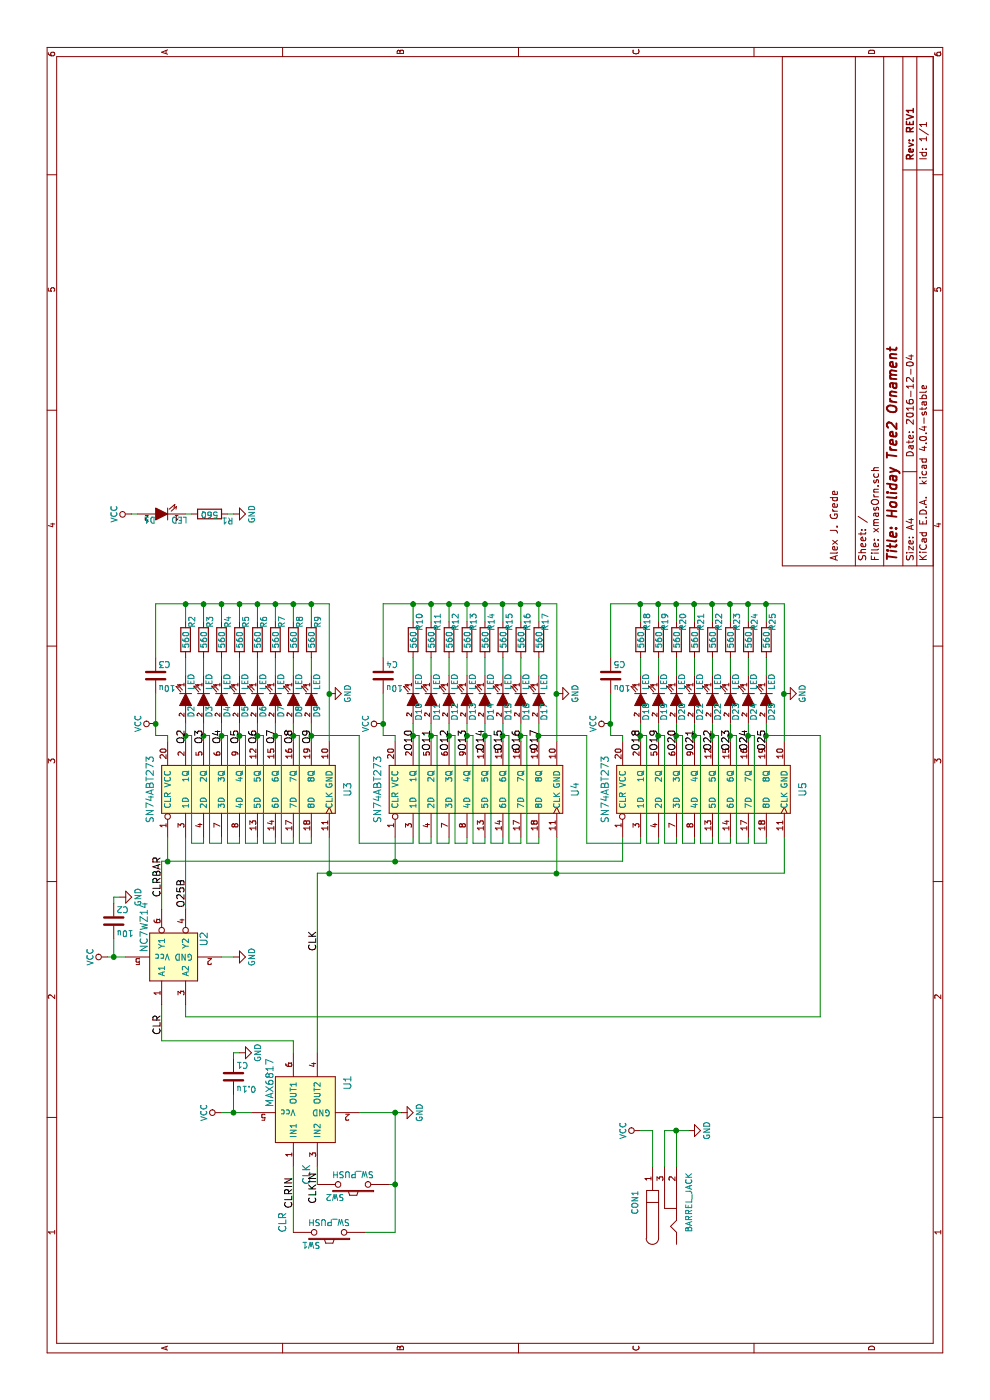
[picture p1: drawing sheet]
EESchema Schematic File Version 2
LIBS:xmasOrn-rescue
LIBS:power
LIBS:device
LIBS:transistors
LIBS:conn
LIBS:linear
LIBS:regul
LIBS:74xx
LIBS:cmos4000
LIBS:adc-dac
LIBS:memory
LIBS:xilinx
LIBS:microcontrollers
LIBS:dsp
LIBS:microchip
LIBS:analog_switches
LIBS:motorola
LIBS:texas
LIBS:intel
LIBS:audio
LIBS:interface
LIBS:digital-audio
LIBS:philips
LIBS:display
LIBS:cypress
LIBS:siliconi
LIBS:opto
LIBS:atmel
LIBS:contrib
LIBS:valves
LIBS:xmas
LIBS:barrel_jack
LIBS:xmasOrn-cache
EELAYER 25 0
EELAYER END
$Descr A4 11693 8268
encoding utf-8
Sheet 1 1
Title "Holiday Tree2 Ornament"
Date "2016-12-04"
Rev "REV1"
Comp ""
Comment1 "Alex J. Grede"
Comment2 ""
Comment3 ""
Comment4 ""
$EndDescr
$Comp
L SN74ABT273 U3
U 1 1
P 5100 2100
F 0 "U3" H 5100 1300 60  0000 C CNN
F 1 "SN74ABT273" H 5100 2950 60  0000 C CNN
F 2 "Housings_SSOP:TSSOP-20_4.4x6.5mm_Pitch0.65mm" H 5250 2350 60  0001 C CNN
F 3 "" H 5250 2350 60  0001 C CNN
	1    5100 2100
	1    0    0    -1  
$EndComp
$Comp
L LED D2
U 1 1
P 5850 1550
F 0 "D2" H 5950 1600 50  0000 C CNN
F 1 "LED" H 5700 1600 50  0000 C CNN
F 2 "LEDs:LED_0603" H 5850 1550 50  0001 C CNN
F 3 "" H 5850 1550 50  0000 C CNN
	1    5850 1550
	-1   0    0    1   
$EndComp
$Comp
L R R2
U 1 1
P 6350 1550
F 0 "R2" V 6400 1700 50  0000 C CNN
F 1 "560" V 6350 1550 50  0000 C CNN
F 2 "Resistors_SMD:R_0603" V 6280 1550 50  0001 C CNN
F 3 "" H 6350 1550 50  0000 C CNN
	1    6350 1550
	0    1    1    0   
$EndComp
$Comp
L LED D5
U 1 1
P 5850 2000
F 0 "D5" H 5950 2050 50  0000 C CNN
F 1 "LED" H 5700 2050 50  0000 C CNN
F 2 "LEDs:LED_0603" H 5850 2000 50  0001 C CNN
F 3 "" H 5850 2000 50  0000 C CNN
	1    5850 2000
	-1   0    0    1   
$EndComp
$Comp
L R R5
U 1 1
P 6350 2000
F 0 "R5" V 6400 2150 50  0000 C CNN
F 1 "560" V 6350 2000 50  0000 C CNN
F 2 "Resistors_SMD:R_0603" V 6280 2000 50  0001 C CNN
F 3 "" H 6350 2000 50  0000 C CNN
	1    6350 2000
	0    1    1    0   
$EndComp
$Comp
L LED D3
U 1 1
P 5850 1700
F 0 "D3" H 5950 1750 50  0000 C CNN
F 1 "LED" H 5700 1750 50  0000 C CNN
F 2 "LEDs:LED_0603" H 5850 1700 50  0001 C CNN
F 3 "" H 5850 1700 50  0000 C CNN
	1    5850 1700
	-1   0    0    1   
$EndComp
$Comp
L R R3
U 1 1
P 6350 1700
F 0 "R3" V 6400 1850 50  0000 C CNN
F 1 "560" V 6350 1700 50  0000 C CNN
F 2 "Resistors_SMD:R_0603" V 6280 1700 50  0001 C CNN
F 3 "" H 6350 1700 50  0000 C CNN
	1    6350 1700
	0    1    1    0   
$EndComp
$Comp
L LED D4
U 1 1
P 5850 1850
F 0 "D4" H 5950 1900 50  0000 C CNN
F 1 "LED" H 5700 1900 50  0000 C CNN
F 2 "LEDs:LED_0603" H 5850 1850 50  0001 C CNN
F 3 "" H 5850 1850 50  0000 C CNN
	1    5850 1850
	-1   0    0    1   
$EndComp
$Comp
L R R4
U 1 1
P 6350 1850
F 0 "R4" V 6400 2000 50  0000 C CNN
F 1 "560" V 6350 1850 50  0000 C CNN
F 2 "Resistors_SMD:R_0603" V 6280 1850 50  0001 C CNN
F 3 "" H 6350 1850 50  0000 C CNN
	1    6350 1850
	0    1    1    0   
$EndComp
$Comp
L LED D6
U 1 1
P 5850 2150
F 0 "D6" H 5950 2200 50  0000 C CNN
F 1 "LED" H 5700 2200 50  0000 C CNN
F 2 "LEDs:LED_0603" H 5850 2150 50  0001 C CNN
F 3 "" H 5850 2150 50  0000 C CNN
	1    5850 2150
	-1   0    0    1   
$EndComp
$Comp
L R R6
U 1 1
P 6350 2150
F 0 "R6" V 6400 2300 50  0000 C CNN
F 1 "560" V 6350 2150 50  0000 C CNN
F 2 "Resistors_SMD:R_0603" V 6280 2150 50  0001 C CNN
F 3 "" H 6350 2150 50  0000 C CNN
	1    6350 2150
	0    1    1    0   
$EndComp
$Comp
L LED D9
U 1 1
P 5850 2600
F 0 "D9" H 5950 2650 50  0000 C CNN
F 1 "LED" H 5700 2650 50  0000 C CNN
F 2 "LEDs:LED_0603" H 5850 2600 50  0001 C CNN
F 3 "" H 5850 2600 50  0000 C CNN
	1    5850 2600
	-1   0    0    1   
$EndComp
$Comp
L R R9
U 1 1
P 6350 2600
F 0 "R9" V 6400 2750 50  0000 C CNN
F 1 "560" V 6350 2600 50  0000 C CNN
F 2 "Resistors_SMD:R_0603" V 6280 2600 50  0001 C CNN
F 3 "" H 6350 2600 50  0000 C CNN
	1    6350 2600
	0    1    1    0   
$EndComp
$Comp
L LED D7
U 1 1
P 5850 2300
F 0 "D7" H 5950 2350 50  0000 C CNN
F 1 "LED" H 5700 2350 50  0000 C CNN
F 2 "LEDs:LED_0603" H 5850 2300 50  0001 C CNN
F 3 "" H 5850 2300 50  0000 C CNN
	1    5850 2300
	-1   0    0    1   
$EndComp
$Comp
L R R7
U 1 1
P 6350 2300
F 0 "R7" V 6400 2450 50  0000 C CNN
F 1 "560" V 6350 2300 50  0000 C CNN
F 2 "Resistors_SMD:R_0603" V 6280 2300 50  0001 C CNN
F 3 "" H 6350 2300 50  0000 C CNN
	1    6350 2300
	0    1    1    0   
$EndComp
$Comp
L LED D8
U 1 1
P 5850 2450
F 0 "D8" H 5950 2500 50  0000 C CNN
F 1 "LED" H 5700 2500 50  0000 C CNN
F 2 "LEDs:LED_0603" H 5850 2450 50  0001 C CNN
F 3 "" H 5850 2450 50  0000 C CNN
	1    5850 2450
	-1   0    0    1   
$EndComp
$Comp
L R R8
U 1 1
P 6350 2450
F 0 "R8" V 6400 2600 50  0000 C CNN
F 1 "560" V 6350 2450 50  0000 C CNN
F 2 "Resistors_SMD:R_0603" V 6280 2450 50  0001 C CNN
F 3 "" H 6350 2450 50  0000 C CNN
	1    6350 2450
	0    1    1    0   
$EndComp
$Comp
L C C3
U 1 1
P 6050 1300
F 0 "C3" H 6075 1400 50  0000 L CNN
F 1 "10u" H 6075 1200 50  0000 L CNN
F 2 "Capacitors_SMD:C_0603" H 6088 1150 50  0001 C CNN
F 3 "" H 6050 1300 50  0000 C CNN
	1    6050 1300
	0    1    1    0   
$EndComp
$Comp
L VCC #PWR01
U 1 1
P 5650 1300
F 0 "#PWR01" H 5650 1150 50  0001 C CNN
F 1 "VCC" H 5650 1450 50  0000 C CNN
F 2 "" H 5650 1300 50  0000 C CNN
F 3 "" H 5650 1300 50  0000 C CNN
	1    5650 1300
	1    0    0    -1  
$EndComp
$Comp
L GND #PWR02
U 1 1
P 5900 2750
F 0 "#PWR02" H 5900 2500 50  0001 C CNN
F 1 "GND" H 5900 2600 50  0000 C CNN
F 2 "" H 5900 2750 50  0000 C CNN
F 3 "" H 5900 2750 50  0000 C CNN
	1    5900 2750
	1    0    0    -1  
$EndComp
$Comp
L SN74ABT273 U5
U 1 1
P 5100 5900
F 0 "U5" H 5100 5100 60  0000 C CNN
F 1 "SN74ABT273" H 5100 6750 60  0000 C CNN
F 2 "Housings_SSOP:TSSOP-20_4.4x6.5mm_Pitch0.65mm" H 5250 6150 60  0001 C CNN
F 3 "" H 5250 6150 60  0001 C CNN
	1    5100 5900
	1    0    0    -1  
$EndComp
$Comp
L LED D18
U 1 1
P 5850 5350
F 0 "D18" H 5950 5400 50  0000 C CNN
F 1 "LED" H 5700 5400 50  0000 C CNN
F 2 "LEDs:LED_0603" H 5850 5350 50  0001 C CNN
F 3 "" H 5850 5350 50  0000 C CNN
	1    5850 5350
	-1   0    0    1   
$EndComp
$Comp
L R R18
U 1 1
P 6350 5350
F 0 "R18" V 6400 5500 50  0000 C CNN
F 1 "560" V 6350 5350 50  0000 C CNN
F 2 "Resistors_SMD:R_0603" V 6280 5350 50  0001 C CNN
F 3 "" H 6350 5350 50  0000 C CNN
	1    6350 5350
	0    1    1    0   
$EndComp
$Comp
L LED D21
U 1 1
P 5850 5800
F 0 "D21" H 5950 5850 50  0000 C CNN
F 1 "LED" H 5700 5850 50  0000 C CNN
F 2 "LEDs:LED_0603" H 5850 5800 50  0001 C CNN
F 3 "" H 5850 5800 50  0000 C CNN
	1    5850 5800
	-1   0    0    1   
$EndComp
$Comp
L R R21
U 1 1
P 6350 5800
F 0 "R21" V 6400 5950 50  0000 C CNN
F 1 "560" V 6350 5800 50  0000 C CNN
F 2 "Resistors_SMD:R_0603" V 6280 5800 50  0001 C CNN
F 3 "" H 6350 5800 50  0000 C CNN
	1    6350 5800
	0    1    1    0   
$EndComp
$Comp
L LED D19
U 1 1
P 5850 5500
F 0 "D19" H 5950 5550 50  0000 C CNN
F 1 "LED" H 5700 5550 50  0000 C CNN
F 2 "LEDs:LED_0603" H 5850 5500 50  0001 C CNN
F 3 "" H 5850 5500 50  0000 C CNN
	1    5850 5500
	-1   0    0    1   
$EndComp
$Comp
L R R19
U 1 1
P 6350 5500
F 0 "R19" V 6400 5650 50  0000 C CNN
F 1 "560" V 6350 5500 50  0000 C CNN
F 2 "Resistors_SMD:R_0603" V 6280 5500 50  0001 C CNN
F 3 "" H 6350 5500 50  0000 C CNN
	1    6350 5500
	0    1    1    0   
$EndComp
$Comp
L LED D20
U 1 1
P 5850 5650
F 0 "D20" H 5950 5700 50  0000 C CNN
F 1 "LED" H 5700 5700 50  0000 C CNN
F 2 "LEDs:LED_0603" H 5850 5650 50  0001 C CNN
F 3 "" H 5850 5650 50  0000 C CNN
	1    5850 5650
	-1   0    0    1   
$EndComp
$Comp
L R R20
U 1 1
P 6350 5650
F 0 "R20" V 6400 5800 50  0000 C CNN
F 1 "560" V 6350 5650 50  0000 C CNN
F 2 "Resistors_SMD:R_0603" V 6280 5650 50  0001 C CNN
F 3 "" H 6350 5650 50  0000 C CNN
	1    6350 5650
	0    1    1    0   
$EndComp
$Comp
L LED D22
U 1 1
P 5850 5950
F 0 "D22" H 5950 6000 50  0000 C CNN
F 1 "LED" H 5700 6000 50  0000 C CNN
F 2 "LEDs:LED_0603" H 5850 5950 50  0001 C CNN
F 3 "" H 5850 5950 50  0000 C CNN
	1    5850 5950
	-1   0    0    1   
$EndComp
$Comp
L R R22
U 1 1
P 6350 5950
F 0 "R22" V 6400 6100 50  0000 C CNN
F 1 "560" V 6350 5950 50  0000 C CNN
F 2 "Resistors_SMD:R_0603" V 6280 5950 50  0001 C CNN
F 3 "" H 6350 5950 50  0000 C CNN
	1    6350 5950
	0    1    1    0   
$EndComp
$Comp
L LED D25
U 1 1
P 5850 6400
F 0 "D25" H 5950 6450 50  0000 C CNN
F 1 "LED" H 5700 6450 50  0000 C CNN
F 2 "LEDs:LED_0603" H 5850 6400 50  0001 C CNN
F 3 "" H 5850 6400 50  0000 C CNN
	1    5850 6400
	-1   0    0    1   
$EndComp
$Comp
L R R25
U 1 1
P 6350 6400
F 0 "R25" V 6400 6550 50  0000 C CNN
F 1 "560" V 6350 6400 50  0000 C CNN
F 2 "Resistors_SMD:R_0603" V 6280 6400 50  0001 C CNN
F 3 "" H 6350 6400 50  0000 C CNN
	1    6350 6400
	0    1    1    0   
$EndComp
$Comp
L LED D23
U 1 1
P 5850 6100
F 0 "D23" H 5950 6150 50  0000 C CNN
F 1 "LED" H 5700 6150 50  0000 C CNN
F 2 "LEDs:LED_0603" H 5850 6100 50  0001 C CNN
F 3 "" H 5850 6100 50  0000 C CNN
	1    5850 6100
	-1   0    0    1   
$EndComp
$Comp
L R R23
U 1 1
P 6350 6100
F 0 "R23" V 6400 6250 50  0000 C CNN
F 1 "560" V 6350 6100 50  0000 C CNN
F 2 "Resistors_SMD:R_0603" V 6280 6100 50  0001 C CNN
F 3 "" H 6350 6100 50  0000 C CNN
	1    6350 6100
	0    1    1    0   
$EndComp
$Comp
L LED D24
U 1 1
P 5850 6250
F 0 "D24" H 5950 6300 50  0000 C CNN
F 1 "LED" H 5700 6300 50  0000 C CNN
F 2 "LEDs:LED_0603" H 5850 6250 50  0001 C CNN
F 3 "" H 5850 6250 50  0000 C CNN
	1    5850 6250
	-1   0    0    1   
$EndComp
$Comp
L R R24
U 1 1
P 6350 6250
F 0 "R24" V 6400 6400 50  0000 C CNN
F 1 "560" V 6350 6250 50  0000 C CNN
F 2 "Resistors_SMD:R_0603" V 6280 6250 50  0001 C CNN
F 3 "" H 6350 6250 50  0000 C CNN
	1    6350 6250
	0    1    1    0   
$EndComp
$Comp
L C C5
U 1 1
P 6050 5100
F 0 "C5" H 6075 5200 50  0000 L CNN
F 1 "10u" H 6075 5000 50  0000 L CNN
F 2 "Capacitors_SMD:C_0603" H 6088 4950 50  0001 C CNN
F 3 "" H 6050 5100 50  0000 C CNN
	1    6050 5100
	0    1    1    0   
$EndComp
$Comp
L VCC #PWR03
U 1 1
P 5650 5100
F 0 "#PWR03" H 5650 4950 50  0001 C CNN
F 1 "VCC" H 5650 5250 50  0000 C CNN
F 2 "" H 5650 5100 50  0000 C CNN
F 3 "" H 5650 5100 50  0000 C CNN
	1    5650 5100
	1    0    0    -1  
$EndComp
$Comp
L GND #PWR04
U 1 1
P 5900 6550
F 0 "#PWR04" H 5900 6300 50  0001 C CNN
F 1 "GND" H 5900 6400 50  0000 C CNN
F 2 "" H 5900 6550 50  0000 C CNN
F 3 "" H 5900 6550 50  0000 C CNN
	1    5900 6550
	1    0    0    -1  
$EndComp
$Comp
L SN74ABT273 U4
U 1 1
P 5100 4000
F 0 "U4" H 5100 3200 60  0000 C CNN
F 1 "SN74ABT273" H 5100 4850 60  0000 C CNN
F 2 "Housings_SSOP:TSSOP-20_4.4x6.5mm_Pitch0.65mm" H 5250 4250 60  0001 C CNN
F 3 "" H 5250 4250 60  0001 C CNN
	1    5100 4000
	1    0    0    -1  
$EndComp
$Comp
L LED D10
U 1 1
P 5850 3450
F 0 "D10" H 5950 3500 50  0000 C CNN
F 1 "LED" H 5700 3500 50  0000 C CNN
F 2 "LEDs:LED_0603" H 5850 3450 50  0001 C CNN
F 3 "" H 5850 3450 50  0000 C CNN
	1    5850 3450
	-1   0    0    1   
$EndComp
$Comp
L R R10
U 1 1
P 6350 3450
F 0 "R10" V 6400 3600 50  0000 C CNN
F 1 "560" V 6350 3450 50  0000 C CNN
F 2 "Resistors_SMD:R_0603" V 6280 3450 50  0001 C CNN
F 3 "" H 6350 3450 50  0000 C CNN
	1    6350 3450
	0    1    1    0   
$EndComp
$Comp
L LED D13
U 1 1
P 5850 3900
F 0 "D13" H 5950 3950 50  0000 C CNN
F 1 "LED" H 5700 3950 50  0000 C CNN
F 2 "LEDs:LED_0603" H 5850 3900 50  0001 C CNN
F 3 "" H 5850 3900 50  0000 C CNN
	1    5850 3900
	-1   0    0    1   
$EndComp
$Comp
L R R13
U 1 1
P 6350 3900
F 0 "R13" V 6400 4050 50  0000 C CNN
F 1 "560" V 6350 3900 50  0000 C CNN
F 2 "Resistors_SMD:R_0603" V 6280 3900 50  0001 C CNN
F 3 "" H 6350 3900 50  0000 C CNN
	1    6350 3900
	0    1    1    0   
$EndComp
$Comp
L LED D11
U 1 1
P 5850 3600
F 0 "D11" H 5950 3650 50  0000 C CNN
F 1 "LED" H 5700 3650 50  0000 C CNN
F 2 "LEDs:LED_0603" H 5850 3600 50  0001 C CNN
F 3 "" H 5850 3600 50  0000 C CNN
	1    5850 3600
	-1   0    0    1   
$EndComp
$Comp
L R R11
U 1 1
P 6350 3600
F 0 "R11" V 6400 3750 50  0000 C CNN
F 1 "560" V 6350 3600 50  0000 C CNN
F 2 "Resistors_SMD:R_0603" V 6280 3600 50  0001 C CNN
F 3 "" H 6350 3600 50  0000 C CNN
	1    6350 3600
	0    1    1    0   
$EndComp
$Comp
L LED D12
U 1 1
P 5850 3750
F 0 "D12" H 5950 3800 50  0000 C CNN
F 1 "LED" H 5700 3800 50  0000 C CNN
F 2 "LEDs:LED_0603" H 5850 3750 50  0001 C CNN
F 3 "" H 5850 3750 50  0000 C CNN
	1    5850 3750
	-1   0    0    1   
$EndComp
$Comp
L R R12
U 1 1
P 6350 3750
F 0 "R12" V 6400 3900 50  0000 C CNN
F 1 "560" V 6350 3750 50  0000 C CNN
F 2 "Resistors_SMD:R_0603" V 6280 3750 50  0001 C CNN
F 3 "" H 6350 3750 50  0000 C CNN
	1    6350 3750
	0    1    1    0   
$EndComp
$Comp
L LED D14
U 1 1
P 5850 4050
F 0 "D14" H 5950 4100 50  0000 C CNN
F 1 "LED" H 5700 4100 50  0000 C CNN
F 2 "LEDs:LED_0603" H 5850 4050 50  0001 C CNN
F 3 "" H 5850 4050 50  0000 C CNN
	1    5850 4050
	-1   0    0    1   
$EndComp
$Comp
L R R14
U 1 1
P 6350 4050
F 0 "R14" V 6400 4200 50  0000 C CNN
F 1 "560" V 6350 4050 50  0000 C CNN
F 2 "Resistors_SMD:R_0603" V 6280 4050 50  0001 C CNN
F 3 "" H 6350 4050 50  0000 C CNN
	1    6350 4050
	0    1    1    0   
$EndComp
$Comp
L LED D17
U 1 1
P 5850 4500
F 0 "D17" H 5950 4550 50  0000 C CNN
F 1 "LED" H 5700 4550 50  0000 C CNN
F 2 "LEDs:LED_0603" H 5850 4500 50  0001 C CNN
F 3 "" H 5850 4500 50  0000 C CNN
	1    5850 4500
	-1   0    0    1   
$EndComp
$Comp
L R R17
U 1 1
P 6350 4500
F 0 "R17" V 6400 4650 50  0000 C CNN
F 1 "560" V 6350 4500 50  0000 C CNN
F 2 "Resistors_SMD:R_0603" V 6280 4500 50  0001 C CNN
F 3 "" H 6350 4500 50  0000 C CNN
	1    6350 4500
	0    1    1    0   
$EndComp
$Comp
L LED D15
U 1 1
P 5850 4200
F 0 "D15" H 5950 4250 50  0000 C CNN
F 1 "LED" H 5700 4250 50  0000 C CNN
F 2 "LEDs:LED_0603" H 5850 4200 50  0001 C CNN
F 3 "" H 5850 4200 50  0000 C CNN
	1    5850 4200
	-1   0    0    1   
$EndComp
$Comp
L R R15
U 1 1
P 6350 4200
F 0 "R15" V 6400 4350 50  0000 C CNN
F 1 "560" V 6350 4200 50  0000 C CNN
F 2 "Resistors_SMD:R_0603" V 6280 4200 50  0001 C CNN
F 3 "" H 6350 4200 50  0000 C CNN
	1    6350 4200
	0    1    1    0   
$EndComp
$Comp
L LED D16
U 1 1
P 5850 4350
F 0 "D16" H 5950 4400 50  0000 C CNN
F 1 "LED" H 5700 4400 50  0000 C CNN
F 2 "LEDs:LED_0603" H 5850 4350 50  0001 C CNN
F 3 "" H 5850 4350 50  0000 C CNN
	1    5850 4350
	-1   0    0    1   
$EndComp
$Comp
L R R16
U 1 1
P 6350 4350
F 0 "R16" V 6400 4500 50  0000 C CNN
F 1 "560" V 6350 4350 50  0000 C CNN
F 2 "Resistors_SMD:R_0603" V 6280 4350 50  0001 C CNN
F 3 "" H 6350 4350 50  0000 C CNN
	1    6350 4350
	0    1    1    0   
$EndComp
$Comp
L C C4
U 1 1
P 6050 3200
F 0 "C4" H 6075 3300 50  0000 L CNN
F 1 "10u" H 6075 3100 50  0000 L CNN
F 2 "Capacitors_SMD:C_0603" H 6088 3050 50  0001 C CNN
F 3 "" H 6050 3200 50  0000 C CNN
	1    6050 3200
	0    1    1    0   
$EndComp
$Comp
L VCC #PWR05
U 1 1
P 5650 3200
F 0 "#PWR05" H 5650 3050 50  0001 C CNN
F 1 "VCC" H 5650 3350 50  0000 C CNN
F 2 "" H 5650 3200 50  0000 C CNN
F 3 "" H 5650 3200 50  0000 C CNN
	1    5650 3200
	1    0    0    -1  
$EndComp
$Comp
L GND #PWR06
U 1 1
P 5900 4650
F 0 "#PWR06" H 5900 4400 50  0001 C CNN
F 1 "GND" H 5900 4500 50  0000 C CNN
F 2 "" H 5900 4650 50  0000 C CNN
F 3 "" H 5900 4650 50  0000 C CNN
	1    5900 4650
	1    0    0    -1  
$EndComp
$Comp
L C C1
U 1 1
P 2700 1950
F 0 "C1" H 2725 2050 50  0000 L CNN
F 1 "0.1u" H 2725 1850 50  0000 L CNN
F 2 "Capacitors_SMD:C_0603" H 2738 1800 50  0001 C CNN
F 3 "" H 2700 1950 50  0000 C CNN
F 4 "20%" H 2700 1950 60  0001 C CNN "Tolerance"
F 5 "15V" H 2700 1950 60  0001 C CNN "Voltage"
	1    2700 1950
	0    1    1    0   
$EndComp
$Comp
L VCC #PWR07
U 1 1
P 2400 1850
F 0 "#PWR07" H 2400 1700 50  0001 C CNN
F 1 "VCC" H 2400 2000 50  0000 C CNN
F 2 "" H 2400 1850 50  0000 C CNN
F 3 "" H 2400 1850 50  0000 C CNN
	1    2400 1850
	1    0    0    -1  
$EndComp
$Comp
L GND #PWR08
U 1 1
P 2400 3350
F 0 "#PWR08" H 2400 3100 50  0001 C CNN
F 1 "GND" H 2400 3200 50  0000 C CNN
F 2 "" H 2400 3350 50  0000 C CNN
F 3 "" H 2400 3350 50  0000 C CNN
	1    2400 3350
	1    0    0    -1  
$EndComp
$Comp
L GND #PWR09
U 1 1
P 2900 2000
F 0 "#PWR09" H 2900 1750 50  0001 C CNN
F 1 "GND" H 2900 1850 50  0000 C CNN
F 2 "" H 2900 2000 50  0000 C CNN
F 3 "" H 2900 2000 50  0000 C CNN
	1    2900 2000
	1    0    0    -1  
$EndComp
$Comp
L SW_PUSH SW1
U 1 1
P 1400 2750
F 0 "SW1" H 1550 2860 50  0000 C CNN
F 1 "SW_PUSH" H 1400 2670 50  0000 C CNN
F 2 "xmasOrn:ADTSM6" H 1400 2750 50  0001 C CNN
F 3 "" H 1400 2750 50  0000 C CNN
	1    1400 2750
	0    -1   -1   0   
$EndComp
$Comp
L SW_PUSH SW2
U 1 1
P 1800 2950
F 0 "SW2" H 1950 3060 50  0000 C CNN
F 1 "SW_PUSH" H 1800 2870 50  0000 C CNN
F 2 "xmasOrn:ADTSM6" H 1800 2950 50  0001 C CNN
F 3 "" H 1800 2950 50  0000 C CNN
	1    1800 2950
	0    -1   -1   0   
$EndComp
$Comp
L MAX6817 U1
U 1 1
P 2400 2600
F 0 "U1" H 2650 2300 60  0000 C CNN
F 1 "MAX6817" H 2650 2950 60  0000 C CNN
F 2 "TO_SOT_Packages_SMD:SOT-23-6" H 2400 2600 60  0001 C CNN
F 3 "" H 2400 2600 60  0001 C CNN
	1    2400 2600
	1    0    0    -1  
$EndComp
$Comp
L NC7WZ14 U2
U 1 1
P 3750 1800
F 0 "U2" H 3850 1900 60  0000 C CNN
F 1 "NC7WZ14" H 3950 2400 60  0000 C CNN
F 2 "TO_SOT_Packages_SMD:SC-70-6" H 3750 1800 60  0001 C CNN
F 3 "" H 3750 1800 60  0001 C CNN
	1    3750 1800
	1    0    0    -1  
$EndComp
$Comp
L C C2
U 1 1
P 4000 950
F 0 "C2" H 4025 1050 50  0000 L CNN
F 1 "10u" H 4025 850 50  0000 L CNN
F 2 "Capacitors_SMD:C_0603" H 4038 800 50  0001 C CNN
F 3 "" H 4000 950 50  0000 C CNN
F 4 "20%" H 4000 950 60  0001 C CNN "Tolerance"
F 5 "15V" H 4000 950 60  0001 C CNN "Voltage"
	1    4000 950 
	0    1    1    0   
$EndComp
$Comp
L GND #PWR010
U 1 1
P 3700 1950
F 0 "#PWR010" H 3700 1700 50  0001 C CNN
F 1 "GND" H 3700 1800 50  0000 C CNN
F 2 "" H 3700 1950 50  0000 C CNN
F 3 "" H 3700 1950 50  0000 C CNN
	1    3700 1950
	1    0    0    -1  
$EndComp
$Comp
L GND #PWR011
U 1 1
P 4200 1000
F 0 "#PWR011" H 4200 750 50  0001 C CNN
F 1 "GND" H 4200 850 50  0000 C CNN
F 2 "" H 4200 1000 50  0000 C CNN
F 3 "" H 4200 1000 50  0000 C CNN
	1    4200 1000
	1    0    0    -1  
$EndComp
$Comp
L VCC #PWR012
U 1 1
P 3700 900
F 0 "#PWR012" H 3700 750 50  0001 C CNN
F 1 "VCC" H 3700 1050 50  0000 C CNN
F 2 "" H 3700 900 50  0000 C CNN
F 3 "" H 3700 900 50  0000 C CNN
	1    3700 900 
	1    0    0    -1  
$EndComp
$Comp
L VCC #PWR013
U 1 1
P 2250 5350
F 0 "#PWR013" H 2250 5200 50  0001 C CNN
F 1 "VCC" H 2250 5500 50  0000 C CNN
F 2 "" H 2250 5350 50  0000 C CNN
F 3 "" H 2250 5350 50  0000 C CNN
	1    2250 5350
	1    0    0    -1  
$EndComp
$Comp
L GND #PWR014
U 1 1
P 2250 5750
F 0 "#PWR014" H 2250 5500 50  0001 C CNN
F 1 "GND" H 2250 5600 50  0000 C CNN
F 2 "" H 2250 5750 50  0000 C CNN
F 3 "" H 2250 5750 50  0000 C CNN
	1    2250 5750
	1    0    0    -1  
$EndComp
Wire Wire Line
	6050 1550 6200 1550
Wire Wire Line
	6050 2000 6200 2000
Wire Wire Line
	6050 1700 6200 1700
Wire Wire Line
	6050 1850 6200 1850
Wire Wire Line
	6050 2150 6200 2150
Wire Wire Line
	6050 2600 6200 2600
Wire Wire Line
	6050 2300 6200 2300
Wire Wire Line
	6050 2450 6200 2450
Wire Wire Line
	5500 1400 5550 1400
Wire Wire Line
	5550 1400 5550 1300
Wire Wire Line
	5550 1300 5900 1300
Connection ~ 5650 1300
Wire Wire Line
	5500 2750 6650 2750
Wire Wire Line
	6200 1300 6650 1300
Wire Wire Line
	6650 1300 6650 2750
Connection ~ 5900 2750
Wire Wire Line
	6500 1550 6650 1550
Connection ~ 6650 1550
Wire Wire Line
	6500 1700 6650 1700
Connection ~ 6650 1700
Wire Wire Line
	6500 1850 6650 1850
Connection ~ 6650 1850
Wire Wire Line
	6500 2000 6650 2000
Connection ~ 6650 2000
Wire Wire Line
	6500 2150 6650 2150
Connection ~ 6650 2150
Wire Wire Line
	6500 2300 6650 2300
Connection ~ 6650 2300
Wire Wire Line
	6500 2450 6650 2450
Connection ~ 6650 2450
Wire Wire Line
	6500 2600 6650 2600
Connection ~ 6650 2600
Wire Wire Line
	5500 1550 5650 1550
Wire Wire Line
	5500 1700 5650 1700
Wire Wire Line
	5500 1850 5650 1850
Wire Wire Line
	5500 2000 5650 2000
Wire Wire Line
	5500 2150 5650 2150
Wire Wire Line
	5500 2300 5650 2300
Wire Wire Line
	5500 2450 5650 2450
Wire Wire Line
	5500 2600 5650 2600
Wire Wire Line
	4700 1700 4650 1700
Wire Wire Line
	4650 1700 4650 1600
Wire Wire Line
	4650 1600 5550 1600
Wire Wire Line
	5550 1600 5550 1550
Connection ~ 5550 1550
Wire Wire Line
	4700 1850 4650 1850
Wire Wire Line
	4650 1850 4650 1750
Wire Wire Line
	4650 1750 5550 1750
Wire Wire Line
	5550 1750 5550 1700
Connection ~ 5550 1700
Wire Wire Line
	4700 2000 4650 2000
Wire Wire Line
	4650 2000 4650 1900
Wire Wire Line
	4650 1900 5550 1900
Wire Wire Line
	5550 1900 5550 1850
Connection ~ 5550 1850
Wire Wire Line
	4700 2150 4650 2150
Wire Wire Line
	4650 2150 4650 2050
Wire Wire Line
	4650 2050 5550 2050
Wire Wire Line
	5550 2050 5550 2000
Connection ~ 5550 2000
Wire Wire Line
	4700 2300 4650 2300
Wire Wire Line
	4650 2300 4650 2200
Wire Wire Line
	4650 2200 5550 2200
Wire Wire Line
	5550 2200 5550 2150
Connection ~ 5550 2150
Wire Wire Line
	4700 2450 4650 2450
Wire Wire Line
	4650 2450 4650 2350
Wire Wire Line
	4650 2350 5550 2350
Wire Wire Line
	5550 2350 5550 2300
Connection ~ 5550 2300
Wire Wire Line
	4700 2600 4650 2600
Wire Wire Line
	4650 2600 4650 2500
Wire Wire Line
	4650 2500 5550 2500
Wire Wire Line
	5550 2500 5550 2450
Connection ~ 5550 2450
Wire Wire Line
	6050 5350 6200 5350
Wire Wire Line
	6050 5800 6200 5800
Wire Wire Line
	6050 5500 6200 5500
Wire Wire Line
	6050 5650 6200 5650
Wire Wire Line
	6050 5950 6200 5950
Wire Wire Line
	6050 6400 6200 6400
Wire Wire Line
	6050 6100 6200 6100
Wire Wire Line
	6050 6250 6200 6250
Wire Wire Line
	5500 5200 5550 5200
Wire Wire Line
	5550 5200 5550 5100
Wire Wire Line
	5550 5100 5900 5100
Connection ~ 5650 5100
Wire Wire Line
	5500 6550 6650 6550
Wire Wire Line
	6200 5100 6650 5100
Wire Wire Line
	6650 5100 6650 6550
Connection ~ 5900 6550
Wire Wire Line
	6500 5350 6650 5350
Connection ~ 6650 5350
Wire Wire Line
	6500 5500 6650 5500
Connection ~ 6650 5500
Wire Wire Line
	6500 5650 6650 5650
Connection ~ 6650 5650
Wire Wire Line
	6500 5800 6650 5800
Connection ~ 6650 5800
Wire Wire Line
	6500 5950 6650 5950
Connection ~ 6650 5950
Wire Wire Line
	6500 6100 6650 6100
Connection ~ 6650 6100
Wire Wire Line
	6500 6250 6650 6250
Connection ~ 6650 6250
Wire Wire Line
	6500 6400 6650 6400
Connection ~ 6650 6400
Wire Wire Line
	5500 5350 5650 5350
Wire Wire Line
	5500 5500 5650 5500
Wire Wire Line
	5500 5650 5650 5650
Wire Wire Line
	5500 5800 5650 5800
Wire Wire Line
	5500 5950 5650 5950
Wire Wire Line
	5500 6100 5650 6100
Wire Wire Line
	5500 6250 5650 6250
Wire Wire Line
	5500 6400 5650 6400
Wire Wire Line
	4700 5500 4650 5500
Wire Wire Line
	4650 5500 4650 5400
Wire Wire Line
	4650 5400 5550 5400
Wire Wire Line
	5550 5400 5550 5350
Connection ~ 5550 5350
Wire Wire Line
	4700 5650 4650 5650
Wire Wire Line
	4650 5650 4650 5550
Wire Wire Line
	4650 5550 5550 5550
Wire Wire Line
	5550 5550 5550 5500
Connection ~ 5550 5500
Wire Wire Line
	4700 5800 4650 5800
Wire Wire Line
	4650 5800 4650 5700
Wire Wire Line
	4650 5700 5550 5700
Wire Wire Line
	5550 5700 5550 5650
Connection ~ 5550 5650
Wire Wire Line
	4700 5950 4650 5950
Wire Wire Line
	4650 5950 4650 5850
Wire Wire Line
	4650 5850 5550 5850
Wire Wire Line
	5550 5850 5550 5800
Connection ~ 5550 5800
Wire Wire Line
	4700 6100 4650 6100
Wire Wire Line
	4650 6100 4650 6000
Wire Wire Line
	4650 6000 5550 6000
Wire Wire Line
	5550 6000 5550 5950
Connection ~ 5550 5950
Wire Wire Line
	4700 6250 4650 6250
Wire Wire Line
	4650 6250 4650 6150
Wire Wire Line
	4650 6150 5550 6150
Wire Wire Line
	5550 6150 5550 6100
Connection ~ 5550 6100
Wire Wire Line
	4700 6400 4650 6400
Wire Wire Line
	4650 6400 4650 6300
Wire Wire Line
	4650 6300 5550 6300
Wire Wire Line
	5550 6300 5550 6250
Connection ~ 5550 6250
Wire Wire Line
	6050 3450 6200 3450
Wire Wire Line
	6050 3900 6200 3900
Wire Wire Line
	6050 3600 6200 3600
Wire Wire Line
	6050 3750 6200 3750
Wire Wire Line
	6050 4050 6200 4050
Wire Wire Line
	6050 4500 6200 4500
Wire Wire Line
	6050 4200 6200 4200
Wire Wire Line
	6050 4350 6200 4350
Wire Wire Line
	5500 3300 5550 3300
Wire Wire Line
	5550 3300 5550 3200
Wire Wire Line
	5550 3200 5900 3200
Connection ~ 5650 3200
Wire Wire Line
	5500 4650 6650 4650
Wire Wire Line
	6200 3200 6650 3200
Wire Wire Line
	6650 3200 6650 4650
Connection ~ 5900 4650
Wire Wire Line
	6500 3450 6650 3450
Connection ~ 6650 3450
Wire Wire Line
	6500 3600 6650 3600
Connection ~ 6650 3600
Wire Wire Line
	6500 3750 6650 3750
Connection ~ 6650 3750
Wire Wire Line
	6500 3900 6650 3900
Connection ~ 6650 3900
Wire Wire Line
	6500 4050 6650 4050
Connection ~ 6650 4050
Wire Wire Line
	6500 4200 6650 4200
Connection ~ 6650 4200
Wire Wire Line
	6500 4350 6650 4350
Connection ~ 6650 4350
Wire Wire Line
	6500 4500 6650 4500
Connection ~ 6650 4500
Wire Wire Line
	5500 3450 5650 3450
Wire Wire Line
	5500 3600 5650 3600
Wire Wire Line
	5500 3750 5650 3750
Wire Wire Line
	5500 3900 5650 3900
Wire Wire Line
	5500 4050 5650 4050
Wire Wire Line
	5500 4200 5650 4200
Wire Wire Line
	5500 4350 5650 4350
Wire Wire Line
	5500 4500 5650 4500
Wire Wire Line
	4700 3600 4650 3600
Wire Wire Line
	4650 3600 4650 3500
Wire Wire Line
	4650 3500 5550 3500
Wire Wire Line
	5550 3500 5550 3450
Connection ~ 5550 3450
Wire Wire Line
	4700 3750 4650 3750
Wire Wire Line
	4650 3750 4650 3650
Wire Wire Line
	4650 3650 5550 3650
Wire Wire Line
	5550 3650 5550 3600
Connection ~ 5550 3600
Wire Wire Line
	4700 3900 4650 3900
Wire Wire Line
	4650 3900 4650 3800
Wire Wire Line
	4650 3800 5550 3800
Wire Wire Line
	5550 3800 5550 3750
Connection ~ 5550 3750
Wire Wire Line
	4700 4050 4650 4050
Wire Wire Line
	4650 4050 4650 3950
Wire Wire Line
	4650 3950 5550 3950
Wire Wire Line
	5550 3950 5550 3900
Connection ~ 5550 3900
Wire Wire Line
	4700 4200 4650 4200
Wire Wire Line
	4650 4200 4650 4100
Wire Wire Line
	4650 4100 5550 4100
Wire Wire Line
	5550 4100 5550 4050
Connection ~ 5550 4050
Wire Wire Line
	4700 4350 4650 4350
Wire Wire Line
	4650 4350 4650 4250
Wire Wire Line
	4650 4250 5550 4250
Wire Wire Line
	5550 4250 5550 4200
Connection ~ 5550 4200
Wire Wire Line
	4700 4500 4650 4500
Wire Wire Line
	4650 4500 4650 4400
Wire Wire Line
	4650 4400 5550 4400
Wire Wire Line
	5550 4400 5550 4350
Connection ~ 5550 4350
Wire Wire Line
	4700 2750 4400 2750
Wire Wire Line
	4400 2650 4400 6550
Wire Wire Line
	4400 6550 4700 6550
Wire Wire Line
	4700 4650 4400 4650
Connection ~ 4400 4650
Wire Wire Line
	4700 1400 4500 1400
Wire Wire Line
	4500 1350 4500 5200
Wire Wire Line
	4500 5200 4700 5200
Wire Wire Line
	4700 3300 4500 3300
Connection ~ 4500 3300
Wire Wire Line
	4700 5350 4650 5350
Wire Wire Line
	4650 5350 4650 4900
Wire Wire Line
	4650 4900 5550 4900
Wire Wire Line
	5550 4900 5550 4500
Connection ~ 5550 4500
Wire Wire Line
	4700 3450 4650 3450
Wire Wire Line
	4650 3450 4650 3000
Wire Wire Line
	4650 3000 5550 3000
Wire Wire Line
	5550 3000 5550 2600
Connection ~ 5550 2600
Wire Wire Line
	5550 6400 5550 6850
Connection ~ 5550 6400
Wire Wire Line
	2850 1950 2900 1950
Wire Wire Line
	2900 1950 2900 2000
Wire Wire Line
	2400 1850 2400 2100
Wire Wire Line
	2900 2650 4400 2650
Connection ~ 4400 2750
Wire Wire Line
	2550 1950 2400 1950
Connection ~ 2400 1950
Wire Wire Line
	2400 3350 2400 3000
Wire Wire Line
	1400 3050 1400 3300
Wire Wire Line
	1400 3300 2400 3300
Connection ~ 2400 3300
Wire Wire Line
	1800 3250 1800 3300
Connection ~ 1800 3300
Wire Wire Line
	1400 2450 1950 2450
Wire Wire Line
	1950 2650 1800 2650
Wire Wire Line
	3700 900  3700 1050
Wire Wire Line
	3850 950  3700 950 
Connection ~ 3700 950 
Wire Wire Line
	4150 950  4200 950 
Wire Wire Line
	4200 950  4200 1000
Wire Wire Line
	4100 1550 4700 1550
Wire Wire Line
	4100 1350 4500 1350
Connection ~ 4500 1400
Wire Wire Line
	2900 2450 3000 2450
Wire Wire Line
	3000 2450 3000 1350
Wire Wire Line
	3000 1350 3300 1350
Wire Wire Line
	3300 1550 3200 1550
Wire Wire Line
	3200 1550 3200 6850
Wire Wire Line
	3200 6850 5550 6850
Wire Wire Line
	3700 1950 3700 1850
$Comp
L BARREL_JACK-RESCUE-xmasOrn CON1
U 1 1
P 1650 5550
F 0 "CON1" H 1650 5800 50  0000 C CNN
F 1 "BARREL_JACK" H 1650 5350 50  0000 C CNN
F 2 "xmasOrn:PJ-007" H 1650 5550 50  0001 C CNN
F 3 "" H 1650 5550 50  0000 C CNN
	1    1650 5550
	1    0    0    -1  
$EndComp
Wire Wire Line
	1950 5650 2250 5650
Wire Wire Line
	2250 5550 2250 5750
Wire Wire Line
	1950 5550 2250 5550
Connection ~ 2250 5650
Wire Wire Line
	1950 5450 2250 5450
Wire Wire Line
	2250 5450 2250 5350
$Comp
L VCC #PWR015
U 1 1
P 7400 1100
F 0 "#PWR015" H 7400 950 50  0001 C CNN
F 1 "VCC" H 7400 1250 50  0000 C CNN
F 2 "" H 7400 1100 50  0000 C CNN
F 3 "" H 7400 1100 50  0000 C CNN
	1    7400 1100
	1    0    0    -1  
$EndComp
$Comp
L LED D1
U 1 1
P 7400 1350
F 0 "D1" H 7500 1400 50  0000 C CNN
F 1 "LED" H 7250 1400 50  0000 C CNN
F 2 "LEDs:LED_0603" H 7400 1350 50  0001 C CNN
F 3 "" H 7400 1350 50  0000 C CNN
	1    7400 1350
	0    -1   -1   0   
$EndComp
$Comp
L R R1
U 1 1
P 7400 1750
F 0 "R1" V 7450 1900 50  0000 C CNN
F 1 "560" V 7400 1750 50  0000 C CNN
F 2 "Resistors_SMD:R_0603" V 7330 1750 50  0001 C CNN
F 3 "" H 7400 1750 50  0000 C CNN
	1    7400 1750
	-1   0    0    1   
$EndComp
$Comp
L GND #PWR016
U 1 1
P 7400 1950
F 0 "#PWR016" H 7400 1700 50  0001 C CNN
F 1 "GND" H 7400 1800 50  0000 C CNN
F 2 "" H 7400 1950 50  0000 C CNN
F 3 "" H 7400 1950 50  0000 C CNN
	1    7400 1950
	1    0    0    -1  
$EndComp
Wire Wire Line
	7400 1550 7400 1600
Wire Wire Line
	7400 1950 7400 1900
Wire Wire Line
	7400 1100 7400 1150
Text Notes 1400 2400 0    60   ~ 0
CLR
Text Notes 1800 2600 0    60   ~ 0
CLK
Text Label 4200 1350 0    60   ~ 0
CLRBAR
Text Label 1600 2450 0    60   ~ 0
CLRIN
Text Label 1900 2650 2    60   ~ 0
CLKIN
Text Label 3050 1350 0    60   ~ 0
CLR
Text Label 3750 2650 0    60   ~ 0
CLK
Text Label 5600 1550 2    60   ~ 0
O2
Text Label 5600 1700 2    60   ~ 0
O3
Text Label 5600 1850 2    60   ~ 0
O4
Text Label 5600 2000 2    60   ~ 0
O5
Text Label 5600 2150 2    60   ~ 0
O6
Text Label 5600 2300 2    60   ~ 0
O7
Text Label 5600 2450 2    60   ~ 0
O8
Text Label 5600 2600 2    60   ~ 0
O9
Text Label 5600 3450 2    60   ~ 0
O10
Text Label 5600 3600 2    60   ~ 0
O11
Text Label 5600 3750 2    60   ~ 0
O12
Text Label 5600 3900 2    60   ~ 0
O13
Text Label 5600 4050 2    60   ~ 0
O14
Text Label 5600 4200 2    60   ~ 0
O15
Text Label 5600 4350 2    60   ~ 0
O16
Text Label 5600 4500 2    60   ~ 0
O17
Text Label 5600 5350 2    60   ~ 0
O18
Text Label 5600 5500 2    60   ~ 0
O19
Text Label 5600 5650 2    60   ~ 0
O20
Text Label 5600 5800 2    60   ~ 0
O21
Text Label 5600 5950 2    60   ~ 0
O22
Text Label 5600 6100 2    60   ~ 0
O23
Text Label 5600 6250 2    60   ~ 0
O24
Text Label 5600 6400 2    60   ~ 0
O25
Text Label 4350 1550 2    60   ~ 0
O25B
$EndSCHEMATC
